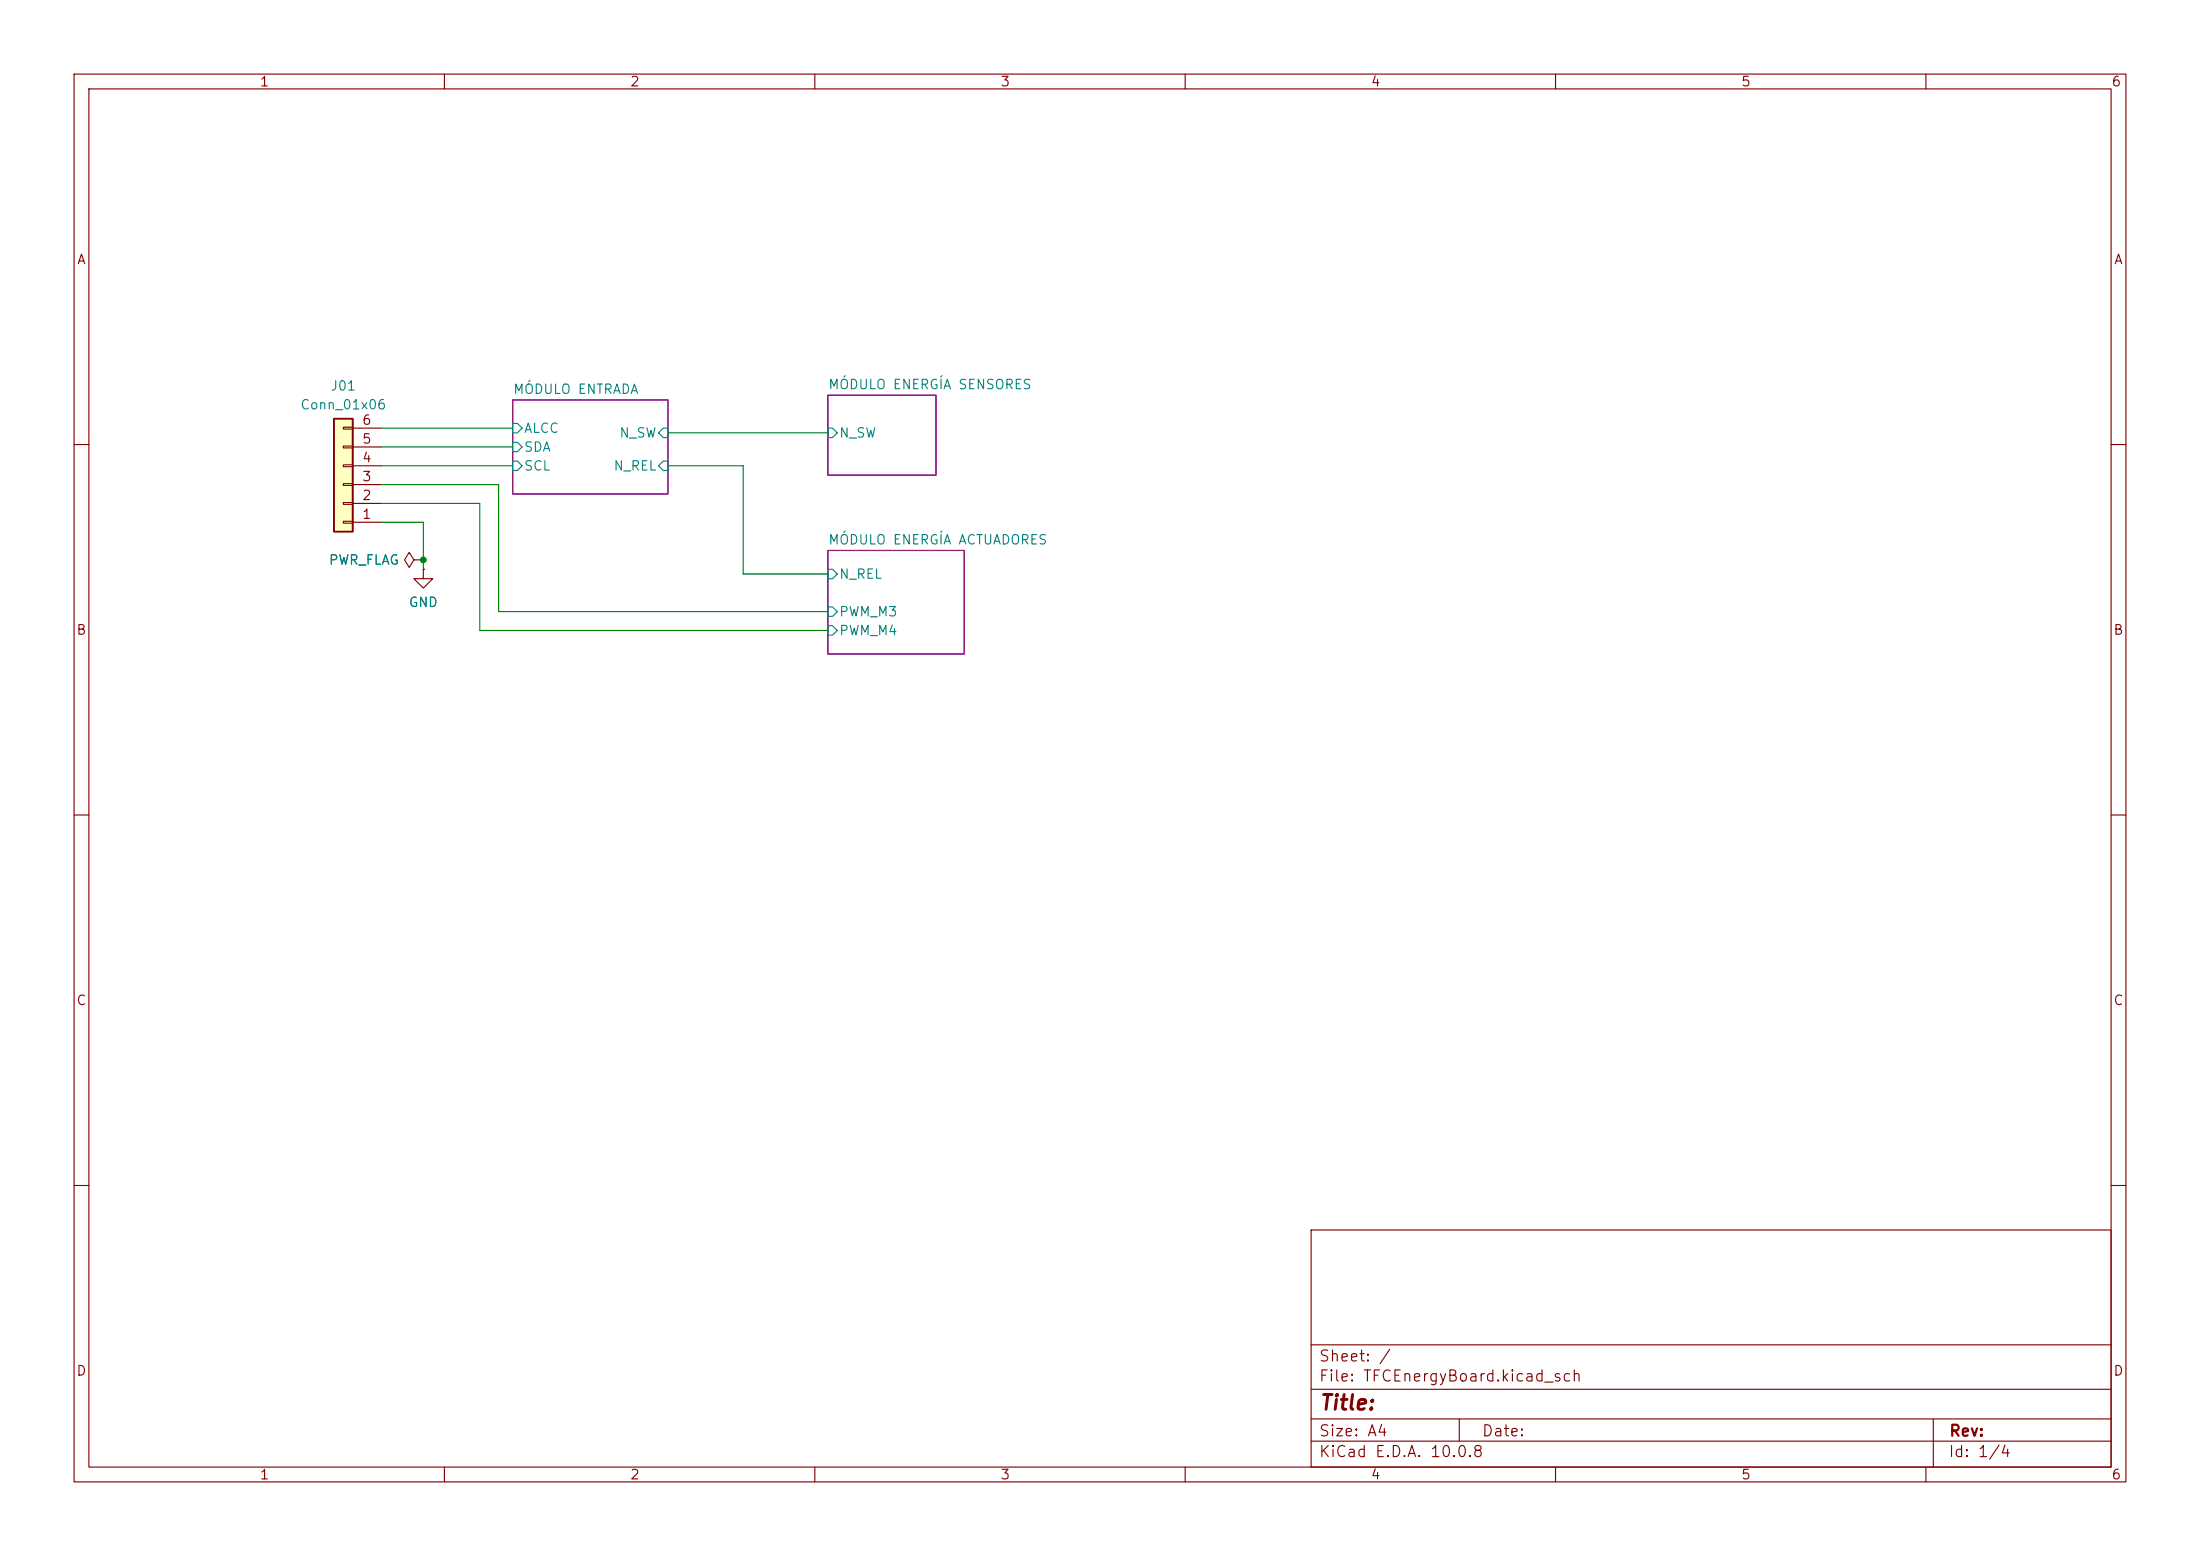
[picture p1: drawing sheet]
<svg xmlns="http://www.w3.org/2000/svg" width="297mm" height="210mm" viewBox="0 0 297 210" stroke-linecap="round" stroke-linejoin="round" font-family="sans-serif">
<g fill="none" stroke="#840000" stroke-width=".15">
<path d="M10 10h277v190h-277zM12 12h273v186h-273zM60 10v2M110 10v2M160 10v2M210 10v2M260 10v2M10 60h2M57.1 76.8v1.3h1.3l-1.3 1.3-1.2-1.3h1.2M57.1 76.8h.1M285 60h2M10 110h2"/>
<path d="M285 110h2M10 160h2M177 166h108v32h-108zM285 160h2M60 198v2M110 198v2M160 198v2M177 194.5h108M177 191.5h108M177 187.5h108M177 181.5h108M197 191.5v3"/>
<path d="M210 198v2M260 198v2M261 191.5v6.5"/>
</g>
<path d="M69.2 54h21v12.7h-21zM111.8 53.3h14.6v10.8h-14.6zM111.8 74.3h18.4v14h-18.4z" fill="none" stroke="#840084" stroke-width=".15"/>
<path d="M69.2 57.2h.6l.7 .6-.7 .6h-.6zM69.2 59.7h.6l.7 .6-.7 .7h-.6zM88.9 58.4l.6-.6h.7v1.3h-.7zM111.8 57.8h.6l.6 .6-.6 .7h-.6zM69.2 62.2h.6l.7 .7-.7 .6h-.6zM89.5 62.2h.7v1.3h-.7l-.6-.6zM111.8 76.8h.6l.6 .7-.6 .6h-.6zM111.8 81.9h.6l.6 .7-.6 .6h-.6zM111.8 84.5h.6l.6 .6-.6 .6h-.6z" fill="none" stroke="#008484" stroke-width=".15"/>
<path d="M45.1 56.5h2.5v15.3h-2.5z" fill="#ffffc2"/>
<path d="M45.1 56.5h2.5v15.3h-2.5z" fill="none" stroke="#840000" stroke-width=".25"/>
<g fill="none" stroke="#840000" stroke-width=".15">
<path d="M46.4 57.7h1.2v.2h-1.2zM47.6 57.8h3.8M46.4 70.4h1.2v.2h-1.2zM46.4 67.8h1.2v.3h-1.2zM46.4 65.3h1.2v.2h-1.2zM46.4 62.7h1.2v.3h-1.2zM46.4 60.2h1.2v.3h-1.2zM47.6 70.5h3.8M47.6 67.9h3.8M47.6 65.4h3.8M47.6 62.9h3.8M47.6 60.3h3.8"/>
<path d="M55.9 75.6l-.7-1.1-.6 1.1 .6 1 .7-1h1.2M57.1 75.6h.1M57.1 76.8h.1"/>
</g>
<path d="M51.4 57.8h17.8M90.2 58.4h21.6M51.4 60.3h17.8M51.4 62.9h17.8M51.4 65.4h15.9v17.2h44.5M51.4 67.9h13.4v17.2h47M51.4 70.5h5.7v6.3M90.2 62.9h10.1v14.6h11.5" fill="none" stroke="#008400" stroke-width=".15"/>
<circle cx="57.1" cy="75.6" r=".46" fill="#008400"/>
<text font-size="2" fill="#840000" x="178" y="190.8">Title:</text>
<g font-size="1.5" fill="#840000">
<text x="178" y="184.1">Sheet: /</text>
<text x="178" y="186.8">File: TFCEnergyBoard.kicad_sch</text>
<text x="178" y="197">KiCad E.D.A. 10.0.8</text>
<text x="178" y="194.2">Size: A4</text>
<text x="200" y="194.2">Date:</text>
<text x="263" y="197">Id: 1/4</text>
<text x="263" y="194.2">Rev:</text>
</g>
<g font-size="1.3" fill="#840000">
<text x="35" y="12">1</text>
<text x="85" y="12">2</text>
<text x="135" y="12">3</text>
<text x="185" y="12">4</text>
<text x="235" y="12">5</text>
<text x="285" y="12">6</text>
<text x="10.3" y="36">A</text>
<text x="285.3" y="36">A</text>
<text x="48.8" y="57.7">6</text>
<text x="48.8" y="65.3">3</text>
<text x="48.8" y="62.7">4</text>
<text x="48.8" y="60.2">5</text>
<text x="48.8" y="70.4">1</text>
<text x="48.8" y="67.8">2</text>
<text x="10.2" y="86">B</text>
<text x="285.2" y="86">B</text>
<text x="10.2" y="136">C</text>
<text x="285.2" y="136">C</text>
<text x="10.2" y="186">D</text>
<text x="285.2" y="186">D</text>
<text x="35" y="200">1</text>
<text x="85" y="200">2</text>
<text x="135" y="200">3</text>
<text x="185" y="200">4</text>
<text x="235" y="200">5</text>
<text x="285" y="200">6</text>
</g>
<g font-size="1.3" fill="#008484">
<text x="44.5" y="53">J01</text>
<text x="69.2" y="53.5">MÓDULO ENTRADA</text>
<text x="111.7" y="52.8">MÓDULO ENERGÍA SENSORES</text>
<text x="40.5" y="55.6">Conn_01x06</text>
<text x="70.6" y="58.7">ALCC</text>
<text x="83.5" y="59.4">N_SW</text>
<text x="113.2" y="59.4">N_SW</text>
<text x="70.6" y="63.8">SCL</text>
<text x="70.6" y="61.3">SDA</text>
<text x="82.7" y="63.8">N_REL</text>
<text x="44.3" y="76.5">PWR_FLAG</text>
<text x="111.7" y="73.8">MÓDULO ENERGÍA ACTUADORES</text>
<text x="55.1" y="82.2">GND</text>
<text x="113.2" y="78.4">N_REL</text>
<text x="113.2" y="83.5">PWM_M3</text>
<text x="113.2" y="86.1">PWM_M4</text>
</g>
</svg>
